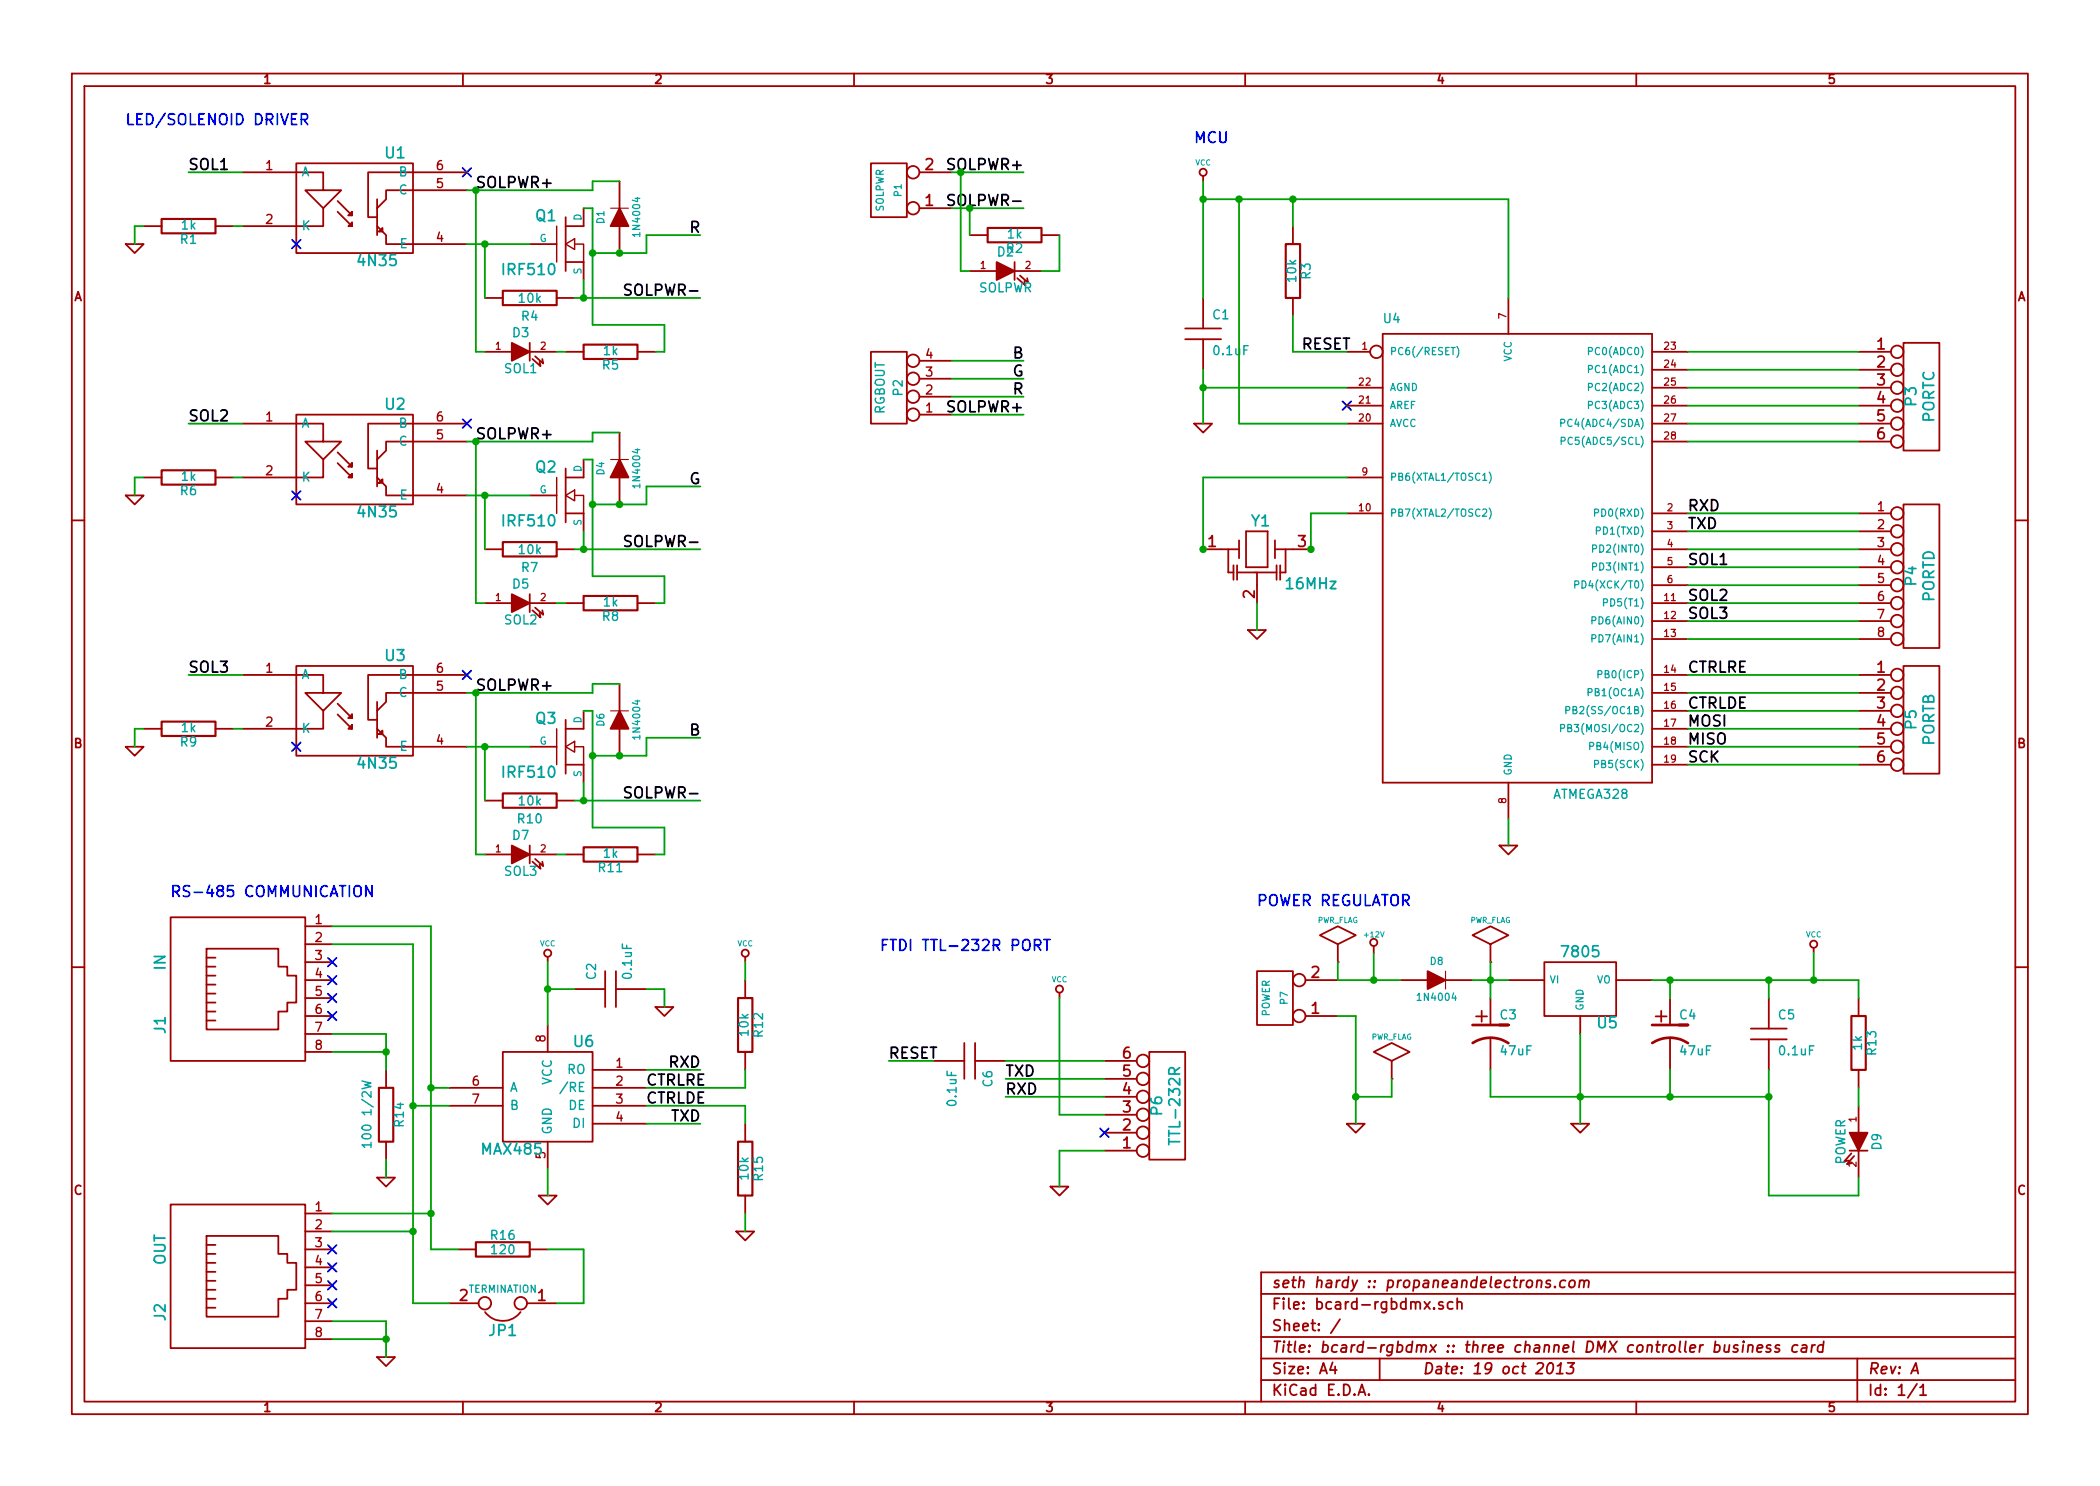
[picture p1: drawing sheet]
EESchema Schematic File Version 2  date 10/19/2013 5:26:27 PM
LIBS:shardy
LIBS:bcard-rgbdmx-cache
EELAYER 27 0
EELAYER END
$Descr A4 11693 8268
encoding utf-8
Sheet 1 1
Title "bcard-rgbdmx :: three channel DMX controller business card"
Date "19 oct 2013"
Rev "A"
Comp "seth hardy :: propaneandelectrons.com"
Comment1 ""
Comment2 ""
Comment3 ""
Comment4 ""
$EndDescr
$Comp
L 7805 U5
U 1 1
P 8800 5500
F 0 "U5" H 8950 5304 60  0000 C CNN
F 1 "7805" H 8800 5700 60  0000 C CNN
F 2 "7805" H 8800 5500 60  0001 C CNN
F 3 "" H 8800 5500 60  0001 C CNN
	1    8800 5500
	1    0    0    -1  
$EndComp
Text Label 9400 3450 0    60   ~ 0
SOL3
Text Label 9400 3350 0    60   ~ 0
SOL2
Text Label 9400 3150 0    60   ~ 0
SOL1
$Comp
L CONN_2 P1
U 1 1
P 4950 1050
F 0 "P1" V 4900 1050 40  0000 C CNN
F 1 "SOLPWR" V 5000 1050 40  0000 C CNN
F 2 "5MMSCREWTERM" H 4950 1050 60  0001 C CNN
F 3 "" H 4950 1050 60  0001 C CNN
	1    4950 1050
	-1   0    0    1   
$EndComp
Text Label 5700 950  2    60   ~ 0
SOLPWR+
Text Label 5700 1150 2    60   ~ 0
SOLPWR-
$Comp
L LED D2
U 1 1
P 5600 1500
F 0 "D2" H 5600 1600 50  0000 C CNN
F 1 "SOLPWR" H 5600 1400 50  0000 C CNN
F 2 "LED-3MM" H 5600 1500 60  0001 C CNN
F 3 "" H 5600 1500 60  0001 C CNN
	1    5600 1500
	1    0    0    -1  
$EndComp
$Comp
L R R2
U 1 1
P 5650 1300
F 0 "R2" V 5730 1300 50  0000 C CNN
F 1 "1k" V 5650 1300 50  0000 C CNN
F 2 "R3" H 5650 1300 60  0001 C CNN
F 3 "" H 5650 1300 60  0001 C CNN
	1    5650 1300
	0    1    1    0   
$EndComp
Text Notes 950  5000 0    60   ~ 0
RS-485 COMMUNICATION
Text Label 9400 3950 0    60   ~ 0
CTRLDE
Text Label 9400 3750 0    60   ~ 0
CTRLRE
NoConn ~ 7500 2250
$Comp
L PWR_FLAG #FLG01
U 1 1
P 7750 6000
F 0 "#FLG01" H 7750 6270 30  0001 C CNN
F 1 "PWR_FLAG" H 7750 6230 30  0000 C CNN
F 2 "" H 7750 6000 60  0001 C CNN
F 3 "" H 7750 6000 60  0001 C CNN
	1    7750 6000
	1    0    0    -1  
$EndComp
$Comp
L MAX485 U6
U 1 1
P 3050 6100
F 0 "U6" H 2850 6400 60  0000 C CNN
F 1 "MAX485" H 3250 5800 60  0000 C CNN
F 2 "DIP-8__300" H 3050 6100 60  0001 C CNN
F 3 "" H 3050 6100 60  0001 C CNN
	1    3050 6100
	-1   0    0    -1  
$EndComp
Text Label 3900 5950 2    60   ~ 0
RXD
Text Label 3900 6250 2    60   ~ 0
TXD
Text Label 3600 6050 0    60   ~ 0
CTRLRE
$Comp
L VCC #PWR02
U 1 1
P 3050 5350
F 0 "#PWR02" H 3050 5450 30  0001 C CNN
F 1 "VCC" H 3050 5450 30  0000 C CNN
F 2 "" H 3050 5350 60  0001 C CNN
F 3 "" H 3050 5350 60  0001 C CNN
	1    3050 5350
	1    0    0    -1  
$EndComp
$Comp
L GND #PWR03
U 1 1
P 3050 6650
F 0 "#PWR03" H 3050 6650 30  0001 C CNN
F 1 "GND" H 3050 6580 30  0001 C CNN
F 2 "" H 3050 6650 60  0001 C CNN
F 3 "" H 3050 6650 60  0001 C CNN
	1    3050 6650
	1    0    0    -1  
$EndComp
$Comp
L JUMPER JP1
U 1 1
P 2800 7250
F 0 "JP1" H 2800 7400 60  0000 C CNN
F 1 "TERMINATION" H 2800 7170 40  0000 C CNN
F 2 "SIL-2" H 2800 7250 60  0001 C CNN
F 3 "" H 2800 7250 60  0001 C CNN
	1    2800 7250
	-1   0    0    1   
$EndComp
$Comp
L R R16
U 1 1
P 2800 6950
F 0 "R16" V 2880 6950 50  0000 C CNN
F 1 "120" V 2800 6950 50  0000 C CNN
F 2 "R3" H 2800 6950 60  0001 C CNN
F 3 "" H 2800 6950 60  0001 C CNN
	1    2800 6950
	0    -1   -1   0   
$EndComp
$Comp
L R R14
U 1 1
P 2150 6200
F 0 "R14" V 2230 6200 50  0000 C CNN
F 1 "100 1/2W" V 2050 6200 50  0000 C CNN
F 2 "R3-5" H 2150 6200 60  0001 C CNN
F 3 "" H 2150 6200 60  0001 C CNN
	1    2150 6200
	1    0    0    -1  
$EndComp
$Comp
L GND #PWR04
U 1 1
P 2150 6550
F 0 "#PWR04" H 2150 6550 30  0001 C CNN
F 1 "GND" H 2150 6480 30  0001 C CNN
F 2 "" H 2150 6550 60  0001 C CNN
F 3 "" H 2150 6550 60  0001 C CNN
	1    2150 6550
	1    0    0    -1  
$EndComp
$Comp
L R R15
U 1 1
P 4150 6500
F 0 "R15" V 4230 6500 50  0000 C CNN
F 1 "10k" V 4150 6500 50  0000 C CNN
F 2 "R3" H 4150 6500 60  0001 C CNN
F 3 "" H 4150 6500 60  0001 C CNN
	1    4150 6500
	1    0    0    -1  
$EndComp
$Comp
L GND #PWR05
U 1 1
P 4150 6850
F 0 "#PWR05" H 4150 6850 30  0001 C CNN
F 1 "GND" H 4150 6780 30  0001 C CNN
F 2 "" H 4150 6850 60  0001 C CNN
F 3 "" H 4150 6850 60  0001 C CNN
	1    4150 6850
	1    0    0    -1  
$EndComp
$Comp
L GND #PWR06
U 1 1
P 2150 7550
F 0 "#PWR06" H 2150 7550 30  0001 C CNN
F 1 "GND" H 2150 7480 30  0001 C CNN
F 2 "" H 2150 7550 60  0001 C CNN
F 3 "" H 2150 7550 60  0001 C CNN
	1    2150 7550
	1    0    0    -1  
$EndComp
$Comp
L C C2
U 1 1
P 3400 5500
F 0 "C2" H 3450 5600 50  0000 L CNN
F 1 "0.1uF" H 3450 5400 50  0000 L CNN
F 2 "C2" H 3400 5500 60  0001 C CNN
F 3 "" H 3400 5500 60  0001 C CNN
	1    3400 5500
	0    -1   -1   0   
$EndComp
$Comp
L GND #PWR07
U 1 1
P 3700 5600
F 0 "#PWR07" H 3700 5600 30  0001 C CNN
F 1 "GND" H 3700 5530 30  0001 C CNN
F 2 "" H 3700 5600 60  0001 C CNN
F 3 "" H 3700 5600 60  0001 C CNN
	1    3700 5600
	1    0    0    -1  
$EndComp
$Comp
L RJ45 J1
U 1 1
P 1400 5500
F 0 "J1" H 1600 6000 60  0000 C CNN
F 1 "IN" H 1250 6000 60  0000 C CNN
F 2 "RJ45_8" H 1400 5500 60  0001 C CNN
F 3 "" H 1400 5500 60  0001 C CNN
	1    1400 5500
	0    -1   1    0   
$EndComp
$Comp
L RJ45 J2
U 1 1
P 1400 7100
F 0 "J2" H 1600 7600 60  0000 C CNN
F 1 "OUT" H 1250 7600 60  0000 C CNN
F 2 "RJ45_8" H 1400 7100 60  0001 C CNN
F 3 "" H 1400 7100 60  0001 C CNN
	1    1400 7100
	0    -1   1    0   
$EndComp
NoConn ~ 1850 5350
NoConn ~ 1850 5450
NoConn ~ 1850 5550
NoConn ~ 1850 5650
NoConn ~ 1850 6950
NoConn ~ 1850 7050
NoConn ~ 1850 7150
NoConn ~ 1850 7250
Text Label 3600 6150 0    60   ~ 0
CTRLDE
$Comp
L R R12
U 1 1
P 4150 5700
F 0 "R12" V 4230 5700 50  0000 C CNN
F 1 "10k" V 4150 5700 50  0000 C CNN
F 2 "R3" H 4150 5700 60  0001 C CNN
F 3 "" H 4150 5700 60  0001 C CNN
	1    4150 5700
	1    0    0    -1  
$EndComp
$Comp
L VCC #PWR08
U 1 1
P 4150 5350
F 0 "#PWR08" H 4150 5450 30  0001 C CNN
F 1 "VCC" H 4150 5450 30  0000 C CNN
F 2 "" H 4150 5350 60  0001 C CNN
F 3 "" H 4150 5350 60  0001 C CNN
	1    4150 5350
	1    0    0    -1  
$EndComp
$Comp
L ATMEGA328P U4
U 1 1
P 8400 3050
F 0 "U4" H 7700 4300 50  0000 L BNN
F 1 "ATMEGA328" H 8650 1650 50  0000 L BNN
F 2 "DIP-28__300" H 8900 1575 50  0001 C CNN
F 3 "" H 8400 3050 60  0001 C CNN
	1    8400 3050
	1    0    0    -1  
$EndComp
$Comp
L CONN_6 P6
U 1 1
P 6500 6150
F 0 "P6" V 6450 6150 60  0000 C CNN
F 1 "TTL-232R" V 6550 6150 60  0000 C CNN
F 2 "SIL-6" H 6500 6150 60  0001 C CNN
F 3 "" H 6500 6150 60  0001 C CNN
	1    6500 6150
	1    0    0    1   
$EndComp
$Comp
L CONN_2 P7
U 1 1
P 7100 5550
F 0 "P7" V 7050 5550 40  0000 C CNN
F 1 "POWER" V 7150 5550 40  0000 C CNN
F 2 "5MMSCREWTERM" H 7100 5550 60  0001 C CNN
F 3 "" H 7100 5550 60  0001 C CNN
	1    7100 5550
	-1   0    0    1   
$EndComp
$Comp
L GND #PWR09
U 1 1
P 8800 6250
F 0 "#PWR09" H 8800 6250 30  0001 C CNN
F 1 "GND" H 8800 6180 30  0001 C CNN
F 2 "" H 8800 6250 60  0001 C CNN
F 3 "" H 8800 6250 60  0001 C CNN
	1    8800 6250
	1    0    0    -1  
$EndComp
$Comp
L CPOL C3
U 1 1
P 8300 5750
F 0 "C3" H 8350 5850 50  0000 L CNN
F 1 "47uF" H 8350 5650 50  0000 L CNN
F 2 "C1V5" H 8300 5750 60  0001 C CNN
F 3 "" H 8300 5750 60  0001 C CNN
	1    8300 5750
	1    0    0    -1  
$EndComp
$Comp
L CPOL C4
U 1 1
P 9300 5750
F 0 "C4" H 9350 5850 50  0000 L CNN
F 1 "47uF" H 9350 5650 50  0000 L CNN
F 2 "C1V5" H 9300 5750 60  0001 C CNN
F 3 "" H 9300 5750 60  0001 C CNN
	1    9300 5750
	1    0    0    -1  
$EndComp
$Comp
L C C5
U 1 1
P 9850 5750
F 0 "C5" H 9900 5850 50  0000 L CNN
F 1 "0.1uF" H 9900 5650 50  0000 L CNN
F 2 "C2" H 9850 5750 60  0001 C CNN
F 3 "" H 9850 5750 60  0001 C CNN
	1    9850 5750
	1    0    0    -1  
$EndComp
$Comp
L GND #PWR010
U 1 1
P 7550 6250
F 0 "#PWR010" H 7550 6250 30  0001 C CNN
F 1 "GND" H 7550 6180 30  0001 C CNN
F 2 "" H 7550 6250 60  0001 C CNN
F 3 "" H 7550 6250 60  0001 C CNN
	1    7550 6250
	1    0    0    -1  
$EndComp
$Comp
L VCC #PWR011
U 1 1
P 10100 5300
F 0 "#PWR011" H 10100 5400 30  0001 C CNN
F 1 "VCC" H 10100 5400 30  0000 C CNN
F 2 "" H 10100 5300 60  0001 C CNN
F 3 "" H 10100 5300 60  0001 C CNN
	1    10100 5300
	1    0    0    -1  
$EndComp
$Comp
L LED D9
U 1 1
P 10350 6350
F 0 "D9" H 10350 6450 50  0000 C CNN
F 1 "POWER" H 10350 6250 50  0000 C CNN
F 2 "LED-3MM" H 10350 6350 60  0001 C CNN
F 3 "" H 10350 6350 60  0001 C CNN
	1    10350 6350
	0    1    1    0   
$EndComp
$Comp
L R R13
U 1 1
P 10350 5800
F 0 "R13" V 10430 5800 50  0000 C CNN
F 1 "1k" V 10350 5800 50  0000 C CNN
F 2 "R3" H 10350 5800 60  0001 C CNN
F 3 "" H 10350 5800 60  0001 C CNN
	1    10350 5800
	1    0    0    -1  
$EndComp
Text Notes 7000 5050 0    60   ~ 0
POWER REGULATOR
$Comp
L VCC #PWR012
U 1 1
P 6700 1000
F 0 "#PWR012" H 6700 1100 30  0001 C CNN
F 1 "VCC" H 6700 1100 30  0000 C CNN
F 2 "" H 6700 1000 60  0001 C CNN
F 3 "" H 6700 1000 60  0001 C CNN
	1    6700 1000
	1    0    0    -1  
$EndComp
$Comp
L GND #PWR013
U 1 1
P 8400 4700
F 0 "#PWR013" H 8400 4700 30  0001 C CNN
F 1 "GND" H 8400 4630 30  0001 C CNN
F 2 "" H 8400 4700 60  0001 C CNN
F 3 "" H 8400 4700 60  0001 C CNN
	1    8400 4700
	1    0    0    -1  
$EndComp
$Comp
L C C1
U 1 1
P 6700 1850
F 0 "C1" H 6750 1950 50  0000 L CNN
F 1 "0.1uF" H 6750 1750 50  0000 L CNN
F 2 "C2" H 6700 1850 60  0001 C CNN
F 3 "" H 6700 1850 60  0001 C CNN
	1    6700 1850
	1    0    0    -1  
$EndComp
$Comp
L GND #PWR014
U 1 1
P 6700 2350
F 0 "#PWR014" H 6700 2350 30  0001 C CNN
F 1 "GND" H 6700 2280 30  0001 C CNN
F 2 "" H 6700 2350 60  0001 C CNN
F 3 "" H 6700 2350 60  0001 C CNN
	1    6700 2350
	1    0    0    -1  
$EndComp
$Comp
L R R3
U 1 1
P 7200 1500
F 0 "R3" V 7280 1500 50  0000 C CNN
F 1 "10k" V 7200 1500 50  0000 C CNN
F 2 "R3" H 7200 1500 60  0001 C CNN
F 3 "" H 7200 1500 60  0001 C CNN
	1    7200 1500
	1    0    0    -1  
$EndComp
Text Label 7250 1950 0    60   ~ 0
RESET
$Comp
L CONN_6 P5
U 1 1
P 10700 4000
F 0 "P5" V 10650 4000 60  0000 C CNN
F 1 "PORTB" V 10750 4000 60  0000 C CNN
F 2 "SIL-6" H 10700 4000 60  0001 C CNN
F 3 "" H 10700 4000 60  0001 C CNN
	1    10700 4000
	1    0    0    -1  
$EndComp
$Comp
L CONN_8 P4
U 1 1
P 10700 3200
F 0 "P4" V 10650 3200 60  0000 C CNN
F 1 "PORTD" V 10750 3200 60  0000 C CNN
F 2 "SIL-8" H 10700 3200 60  0001 C CNN
F 3 "" H 10700 3200 60  0001 C CNN
	1    10700 3200
	1    0    0    -1  
$EndComp
$Comp
L CONN_6 P3
U 1 1
P 10700 2200
F 0 "P3" V 10650 2200 60  0000 C CNN
F 1 "PORTC" V 10750 2200 60  0000 C CNN
F 2 "SIL-6" H 10700 2200 60  0001 C CNN
F 3 "" H 10700 2200 60  0001 C CNN
	1    10700 2200
	1    0    0    -1  
$EndComp
$Comp
L GND #PWR015
U 1 1
P 5900 6600
F 0 "#PWR015" H 5900 6600 30  0001 C CNN
F 1 "GND" H 5900 6530 30  0001 C CNN
F 2 "" H 5900 6600 60  0001 C CNN
F 3 "" H 5900 6600 60  0001 C CNN
	1    5900 6600
	1    0    0    -1  
$EndComp
Text Label 9400 2850 0    60   ~ 0
RXD
Text Label 9400 2950 0    60   ~ 0
TXD
$Comp
L VCC #PWR016
U 1 1
P 5900 5550
F 0 "#PWR016" H 5900 5650 30  0001 C CNN
F 1 "VCC" H 5900 5650 30  0000 C CNN
F 2 "" H 5900 5550 60  0001 C CNN
F 3 "" H 5900 5550 60  0001 C CNN
	1    5900 5550
	1    0    0    -1  
$EndComp
Text Label 5600 6100 0    60   ~ 0
RXD
Text Label 5600 6000 0    60   ~ 0
TXD
Text Label 4950 5900 0    60   ~ 0
RESET
Text Notes 4900 5300 0    60   ~ 0
FTDI TTL-232R PORT
Text Label 9400 4150 0    60   ~ 0
MISO
Text Label 9400 4250 0    60   ~ 0
SCK
Text Label 9400 4050 0    60   ~ 0
MOSI
$Comp
L C C6
U 1 1
P 5400 5900
F 0 "C6" H 5450 6000 50  0000 L CNN
F 1 "0.1uF" H 5450 5800 50  0000 L CNN
F 2 "C2" H 5400 5900 60  0001 C CNN
F 3 "" H 5400 5900 60  0001 C CNN
	1    5400 5900
	0    1    1    0   
$EndComp
Text Notes 6650 800  0    60   ~ 0
MCU
$Comp
L +12V #PWR017
U 1 1
P 7650 5300
F 0 "#PWR017" H 7650 5250 20  0001 C CNN
F 1 "+12V" H 7650 5400 30  0000 C CNN
F 2 "" H 7650 5300 60  0001 C CNN
F 3 "" H 7650 5300 60  0001 C CNN
	1    7650 5300
	1    0    0    -1  
$EndComp
$Comp
L DIODE D8
U 1 1
P 8000 5450
F 0 "D8" H 8000 5550 40  0000 C CNN
F 1 "1N4004" H 8000 5350 40  0000 C CNN
F 2 "D3" H 8000 5450 60  0001 C CNN
F 3 "" H 8000 5450 60  0001 C CNN
	1    8000 5450
	1    0    0    -1  
$EndComp
NoConn ~ 6150 6300
$Comp
L RESONATOR Y1
U 1 1
P 7000 3100
F 0 "Y1" H 7020 3300 60  0000 C CNN
F 1 "16MHz" H 7300 2950 60  0000 C CNN
F 2 "SIL-3" H 7000 3100 60  0001 C CNN
F 3 "" H 7000 3100 60  0001 C CNN
	1    7000 3100
	1    0    0    -1  
$EndComp
$Comp
L GND #PWR018
U 1 1
P 7000 3500
F 0 "#PWR018" H 7000 3500 30  0001 C CNN
F 1 "GND" H 7000 3430 30  0001 C CNN
F 2 "" H 7000 3500 60  0001 C CNN
F 3 "" H 7000 3500 60  0001 C CNN
	1    7000 3500
	1    0    0    -1  
$EndComp
Text Notes 700  700  0    60   ~ 0
LED/SOLENOID DRIVER
$Comp
L R R5
U 1 1
P 3400 1950
F 0 "R5" V 3480 1950 50  0000 C CNN
F 1 "1k" V 3400 1950 50  0000 C CNN
F 2 "R3" H 3400 1950 60  0001 C CNN
F 3 "" H 3400 1950 60  0001 C CNN
	1    3400 1950
	0    1    1    0   
$EndComp
$Comp
L LED D3
U 1 1
P 2900 1950
F 0 "D3" H 2900 2050 50  0000 C CNN
F 1 "SOL1" H 2900 1850 50  0000 C CNN
F 2 "LED-3MM" H 2900 1950 60  0001 C CNN
F 3 "" H 2900 1950 60  0001 C CNN
	1    2900 1950
	1    0    0    -1  
$EndComp
$Comp
L GND #PWR019
U 1 1
P 750 1350
F 0 "#PWR019" H 750 1350 30  0001 C CNN
F 1 "GND" H 750 1280 30  0001 C CNN
F 2 "" H 750 1350 60  0001 C CNN
F 3 "" H 750 1350 60  0001 C CNN
	1    750  1350
	1    0    0    -1  
$EndComp
Text Label 3900 1650 2    60   ~ 0
SOLPWR-
$Comp
L R R4
U 1 1
P 2950 1650
F 0 "R4" V 2850 1650 50  0000 C CNN
F 1 "10k" V 2950 1650 50  0000 C CNN
F 2 "R3" H 2950 1650 60  0001 C CNN
F 3 "" H 2950 1650 60  0001 C CNN
	1    2950 1650
	0    -1   -1   0   
$EndComp
Text Label 2650 1050 0    60   ~ 0
SOLPWR+
$Comp
L MOSFET_N Q1
U 1 1
P 3150 1350
F 0 "Q1" H 3100 1500 60  0000 R CNN
F 1 "IRF510" H 3100 1200 60  0000 R CNN
F 2 "TO220GDS_VERT" H 3150 1350 60  0001 C CNN
F 3 "" H 3150 1350 60  0001 C CNN
	1    3150 1350
	1    0    0    -1  
$EndComp
$Comp
L DIODE D1
U 1 1
P 3450 1200
F 0 "D1" H 3450 1300 40  0000 C CNN
F 1 "1N4004" H 3450 1100 40  0000 C CNN
F 2 "D3" H 3450 1200 60  0001 C CNN
F 3 "" H 3450 1200 60  0001 C CNN
	1    3450 1200
	0    -1   -1   0   
$EndComp
NoConn ~ 2600 950 
Text Label 1050 950  0    60   ~ 0
SOL1
$Comp
L R R1
U 1 1
P 1050 1250
F 0 "R1" V 1130 1250 50  0000 C CNN
F 1 "1k" V 1050 1250 50  0000 C CNN
F 2 "R3" H 1050 1250 60  0001 C CNN
F 3 "" H 1050 1250 60  0001 C CNN
	1    1050 1250
	0    1    1    0   
$EndComp
$Comp
L 4N35 U1
U 1 1
P 2000 1150
F 0 "U1" H 2200 1450 60  0000 C CNN
F 1 "4N35" H 2100 850 60  0000 C CNN
F 2 "DIP-6__300" H 2000 1150 60  0001 C CNN
F 3 "" H 2000 1150 60  0001 C CNN
	1    2000 1150
	1    0    0    -1  
$EndComp
$Comp
L 4N35 U2
U 1 1
P 2000 2550
F 0 "U2" H 2200 2850 60  0000 C CNN
F 1 "4N35" H 2100 2250 60  0000 C CNN
F 2 "DIP-6__300" H 2000 2550 60  0001 C CNN
F 3 "" H 2000 2550 60  0001 C CNN
	1    2000 2550
	1    0    0    -1  
$EndComp
$Comp
L R R6
U 1 1
P 1050 2650
F 0 "R6" V 1130 2650 50  0000 C CNN
F 1 "1k" V 1050 2650 50  0000 C CNN
F 2 "R3" H 1050 2650 60  0001 C CNN
F 3 "" H 1050 2650 60  0001 C CNN
	1    1050 2650
	0    1    1    0   
$EndComp
Text Label 1050 2350 0    60   ~ 0
SOL2
NoConn ~ 2600 2350
$Comp
L DIODE D4
U 1 1
P 3450 2600
F 0 "D4" H 3450 2700 40  0000 C CNN
F 1 "1N4004" H 3450 2500 40  0000 C CNN
F 2 "D3" H 3450 2600 60  0001 C CNN
F 3 "" H 3450 2600 60  0001 C CNN
	1    3450 2600
	0    -1   -1   0   
$EndComp
$Comp
L MOSFET_N Q2
U 1 1
P 3150 2750
F 0 "Q2" H 3100 2900 60  0000 R CNN
F 1 "IRF510" H 3100 2600 60  0000 R CNN
F 2 "TO220GDS_VERT" H 3150 2750 60  0001 C CNN
F 3 "" H 3150 2750 60  0001 C CNN
	1    3150 2750
	1    0    0    -1  
$EndComp
Text Label 2650 2450 0    60   ~ 0
SOLPWR+
$Comp
L R R7
U 1 1
P 2950 3050
F 0 "R7" V 2850 3050 50  0000 C CNN
F 1 "10k" V 2950 3050 50  0000 C CNN
F 2 "R3" H 2950 3050 60  0001 C CNN
F 3 "" H 2950 3050 60  0001 C CNN
	1    2950 3050
	0    -1   -1   0   
$EndComp
Text Label 3900 3050 2    60   ~ 0
SOLPWR-
$Comp
L GND #PWR020
U 1 1
P 750 2750
F 0 "#PWR020" H 750 2750 30  0001 C CNN
F 1 "GND" H 750 2680 30  0001 C CNN
F 2 "" H 750 2750 60  0001 C CNN
F 3 "" H 750 2750 60  0001 C CNN
	1    750  2750
	1    0    0    -1  
$EndComp
$Comp
L LED D5
U 1 1
P 2900 3350
F 0 "D5" H 2900 3450 50  0000 C CNN
F 1 "SOL2" H 2900 3250 50  0000 C CNN
F 2 "LED-3MM" H 2900 3350 60  0001 C CNN
F 3 "" H 2900 3350 60  0001 C CNN
	1    2900 3350
	1    0    0    -1  
$EndComp
$Comp
L R R8
U 1 1
P 3400 3350
F 0 "R8" V 3480 3350 50  0000 C CNN
F 1 "1k" V 3400 3350 50  0000 C CNN
F 2 "R3" H 3400 3350 60  0001 C CNN
F 3 "" H 3400 3350 60  0001 C CNN
	1    3400 3350
	0    1    1    0   
$EndComp
$Comp
L 4N35 U3
U 1 1
P 2000 3950
F 0 "U3" H 2200 4250 60  0000 C CNN
F 1 "4N35" H 2100 3650 60  0000 C CNN
F 2 "DIP-6__300" H 2000 3950 60  0001 C CNN
F 3 "" H 2000 3950 60  0001 C CNN
	1    2000 3950
	1    0    0    -1  
$EndComp
$Comp
L R R9
U 1 1
P 1050 4050
F 0 "R9" V 1130 4050 50  0000 C CNN
F 1 "1k" V 1050 4050 50  0000 C CNN
F 2 "R3" H 1050 4050 60  0001 C CNN
F 3 "" H 1050 4050 60  0001 C CNN
	1    1050 4050
	0    1    1    0   
$EndComp
Text Label 1050 3750 0    60   ~ 0
SOL3
NoConn ~ 2600 3750
$Comp
L DIODE D6
U 1 1
P 3450 4000
F 0 "D6" H 3450 4100 40  0000 C CNN
F 1 "1N4004" H 3450 3900 40  0000 C CNN
F 2 "D3" H 3450 4000 60  0001 C CNN
F 3 "" H 3450 4000 60  0001 C CNN
	1    3450 4000
	0    -1   -1   0   
$EndComp
$Comp
L MOSFET_N Q3
U 1 1
P 3150 4150
F 0 "Q3" H 3100 4300 60  0000 R CNN
F 1 "IRF510" H 3100 4000 60  0000 R CNN
F 2 "TO220GDS_VERT" H 3150 4150 60  0001 C CNN
F 3 "" H 3150 4150 60  0001 C CNN
	1    3150 4150
	1    0    0    -1  
$EndComp
Text Label 2650 3850 0    60   ~ 0
SOLPWR+
$Comp
L R R10
U 1 1
P 2950 4450
F 0 "R10" V 2850 4450 50  0000 C CNN
F 1 "10k" V 2950 4450 50  0000 C CNN
F 2 "R3" H 2950 4450 60  0001 C CNN
F 3 "" H 2950 4450 60  0001 C CNN
	1    2950 4450
	0    -1   -1   0   
$EndComp
Text Label 3900 4450 2    60   ~ 0
SOLPWR-
$Comp
L GND #PWR021
U 1 1
P 750 4150
F 0 "#PWR021" H 750 4150 30  0001 C CNN
F 1 "GND" H 750 4080 30  0001 C CNN
F 2 "" H 750 4150 60  0001 C CNN
F 3 "" H 750 4150 60  0001 C CNN
	1    750  4150
	1    0    0    -1  
$EndComp
$Comp
L LED D7
U 1 1
P 2900 4750
F 0 "D7" H 2900 4850 50  0000 C CNN
F 1 "SOL3" H 2900 4650 50  0000 C CNN
F 2 "LED-3MM" H 2900 4750 60  0001 C CNN
F 3 "" H 2900 4750 60  0001 C CNN
	1    2900 4750
	1    0    0    -1  
$EndComp
$Comp
L R R11
U 1 1
P 3400 4750
F 0 "R11" V 3480 4750 50  0000 C CNN
F 1 "1k" V 3400 4750 50  0000 C CNN
F 2 "R3" H 3400 4750 60  0001 C CNN
F 3 "" H 3400 4750 60  0001 C CNN
	1    3400 4750
	0    1    1    0   
$EndComp
NoConn ~ 1650 1350
NoConn ~ 1650 2750
NoConn ~ 1650 4150
$Comp
L PWR_FLAG #FLG022
U 1 1
P 8300 5350
F 0 "#FLG022" H 8300 5620 30  0001 C CNN
F 1 "PWR_FLAG" H 8300 5580 30  0000 C CNN
F 2 "" H 8300 5350 60  0001 C CNN
F 3 "" H 8300 5350 60  0001 C CNN
	1    8300 5350
	1    0    0    -1  
$EndComp
$Comp
L PWR_FLAG #FLG023
U 1 1
P 7450 5350
F 0 "#FLG023" H 7450 5620 30  0001 C CNN
F 1 "PWR_FLAG" H 7450 5580 30  0000 C CNN
F 2 "" H 7450 5350 60  0001 C CNN
F 3 "" H 7450 5350 60  0001 C CNN
	1    7450 5350
	1    0    0    -1  
$EndComp
$Comp
L CONN_4 P2
U 1 1
P 4950 2150
F 0 "P2" V 4900 2150 50  0000 C CNN
F 1 "RGBOUT" V 5000 2150 50  0000 C CNN
F 2 "SIL-4" H 4950 2150 60  0001 C CNN
F 3 "~" H 4950 2150 60  0000 C CNN
	1    4950 2150
	-1   0    0    1   
$EndComp
Connection ~ 5400 1150
Wire Wire Line
	5400 1300 5400 1150
Connection ~ 5350 950 
Wire Wire Line
	5400 1500 5350 1500
Wire Wire Line
	5350 1500 5350 950 
Wire Wire Line
	5700 950  5300 950 
Wire Wire Line
	5700 1150 5300 1150
Wire Wire Line
	5800 1500 5900 1500
Wire Wire Line
	5900 1500 5900 1300
Connection ~ 7550 6100
Wire Wire Line
	7550 6100 7750 6100
Wire Wire Line
	7750 6100 7750 6000
Wire Wire Line
	800  1250 750  1250
Wire Wire Line
	2700 1950 2650 1950
Connection ~ 2650 1050
Wire Wire Line
	2650 1950 2650 1050
Wire Wire Line
	1300 1250 1350 1250
Connection ~ 3250 1650
Connection ~ 3450 1400
Wire Wire Line
	3300 1000 3300 1050
Wire Wire Line
	3300 1050 2600 1050
Wire Wire Line
	3600 1300 3900 1300
Wire Wire Line
	3600 1300 3600 1400
Wire Wire Line
	2600 1350 2950 1350
Wire Wire Line
	3250 1550 3250 1650
Wire Wire Line
	3250 1150 3300 1150
Wire Wire Line
	3600 1400 3300 1400
Wire Wire Line
	1350 950  1050 950 
Wire Wire Line
	750  1250 750  1350
Wire Wire Line
	2700 1650 2700 1350
Connection ~ 2700 1350
Wire Wire Line
	3900 1650 3200 1650
Wire Wire Line
	3100 1950 3150 1950
Wire Wire Line
	3650 1950 3700 1950
Wire Wire Line
	3700 1950 3700 1800
Wire Wire Line
	3700 1800 3300 1800
Wire Wire Line
	3300 1800 3300 1150
Connection ~ 3300 1400
Connection ~ 3300 2800
Wire Wire Line
	3300 3200 3300 2550
Wire Wire Line
	3300 3200 3700 3200
Wire Wire Line
	3700 3200 3700 3350
Wire Wire Line
	3700 3350 3650 3350
Wire Wire Line
	3100 3350 3150 3350
Wire Wire Line
	3900 3050 3200 3050
Connection ~ 2700 2750
Wire Wire Line
	2700 3050 2700 2750
Wire Wire Line
	750  2750 750  2650
Wire Wire Line
	1350 2350 1050 2350
Wire Wire Line
	3300 2800 3600 2800
Wire Wire Line
	3300 2550 3250 2550
Wire Wire Line
	3250 2950 3250 3050
Wire Wire Line
	2600 2750 2950 2750
Wire Wire Line
	3600 2800 3600 2700
Wire Wire Line
	3600 2700 3900 2700
Wire Wire Line
	2600 2450 3300 2450
Wire Wire Line
	3300 2450 3300 2400
Connection ~ 3450 2800
Connection ~ 3250 3050
Wire Wire Line
	1300 2650 1350 2650
Wire Wire Line
	2650 2450 2650 3350
Connection ~ 2650 2450
Wire Wire Line
	2650 3350 2700 3350
Wire Wire Line
	750  2650 800  2650
Connection ~ 3300 4200
Wire Wire Line
	3300 4600 3300 3950
Wire Wire Line
	3300 4600 3700 4600
Wire Wire Line
	3700 4600 3700 4750
Wire Wire Line
	3700 4750 3650 4750
Wire Wire Line
	3100 4750 3150 4750
Wire Wire Line
	3900 4450 3200 4450
Connection ~ 2700 4150
Wire Wire Line
	2700 4450 2700 4150
Wire Wire Line
	750  4150 750  4050
Wire Wire Line
	1350 3750 1050 3750
Wire Wire Line
	3300 4200 3600 4200
Wire Wire Line
	3300 3950 3250 3950
Wire Wire Line
	3250 4350 3250 4450
Wire Wire Line
	2600 4150 2950 4150
Wire Wire Line
	3600 4200 3600 4100
Wire Wire Line
	3600 4100 3900 4100
Wire Wire Line
	2600 3850 3300 3850
Wire Wire Line
	3300 3850 3300 3800
Connection ~ 3450 4200
Connection ~ 3250 4450
Wire Wire Line
	1300 4050 1350 4050
Wire Wire Line
	2650 3850 2650 4750
Connection ~ 2650 3850
Wire Wire Line
	2650 4750 2700 4750
Wire Wire Line
	750  4050 800  4050
Wire Wire Line
	9850 6650 10350 6650
Wire Wire Line
	7300 3050 7300 2850
Connection ~ 7300 3050
Wire Wire Line
	7000 3500 7000 3350
Connection ~ 7650 5450
Wire Wire Line
	5200 5900 4950 5900
Wire Wire Line
	6150 6000 5600 6000
Wire Wire Line
	9400 1950 10350 1950
Wire Wire Line
	9400 2150 10350 2150
Wire Wire Line
	9400 2250 10350 2250
Wire Wire Line
	9400 2450 10350 2450
Wire Wire Line
	9400 4150 10350 4150
Wire Wire Line
	9400 3950 10350 3950
Wire Wire Line
	9400 3750 10350 3750
Wire Wire Line
	9400 3450 10350 3450
Wire Wire Line
	9400 3250 10350 3250
Wire Wire Line
	9400 3050 10350 3050
Wire Wire Line
	5900 5550 5900 6200
Wire Wire Line
	5900 6200 6150 6200
Wire Wire Line
	10350 2850 9400 2850
Wire Wire Line
	7200 1750 7200 1950
Wire Wire Line
	7200 1950 7500 1950
Connection ~ 6700 1100
Wire Wire Line
	8400 1650 8400 1100
Wire Wire Line
	8400 1100 6700 1100
Wire Wire Line
	7500 2350 6900 2350
Wire Wire Line
	6700 2050 6700 2350
Wire Wire Line
	7500 2650 6700 2650
Connection ~ 9850 6100
Wire Wire Line
	9850 6650 9850 5950
Wire Wire Line
	10350 6050 10350 6150
Connection ~ 9300 6100
Wire Wire Line
	9850 6100 8300 6100
Connection ~ 8800 6100
Wire Wire Line
	8300 6100 8300 5950
Wire Wire Line
	9300 5450 9300 5550
Wire Wire Line
	8800 6250 8800 5750
Wire Wire Line
	7450 5650 7550 5650
Connection ~ 9850 5450
Connection ~ 8300 5450
Connection ~ 9300 5450
Wire Wire Line
	7550 5650 7550 6250
Wire Wire Line
	8300 5350 8300 5550
Wire Wire Line
	9850 5450 9850 5550
Wire Wire Line
	9300 6100 9300 5950
Wire Wire Line
	10100 5300 10100 5450
Wire Wire Line
	10350 5550 10350 5450
Connection ~ 10100 5450
Wire Wire Line
	10350 6650 10350 6550
Wire Wire Line
	7300 2850 7500 2850
Wire Wire Line
	7500 2150 6700 2150
Connection ~ 6700 2150
Wire Wire Line
	6700 1000 6700 1650
Wire Wire Line
	6900 2350 6900 1100
Connection ~ 6900 1100
Wire Wire Line
	7200 1100 7200 1250
Connection ~ 7200 1100
Wire Wire Line
	6150 6400 5900 6400
Wire Wire Line
	5900 6400 5900 6600
Wire Wire Line
	9400 2950 10350 2950
Wire Wire Line
	9400 3150 10350 3150
Wire Wire Line
	9400 3350 10350 3350
Wire Wire Line
	9400 3550 10350 3550
Wire Wire Line
	9400 3850 10350 3850
Wire Wire Line
	10350 4050 9400 4050
Wire Wire Line
	9400 4250 10350 4250
Wire Wire Line
	9400 2350 10350 2350
Wire Wire Line
	9400 2050 10350 2050
Wire Wire Line
	6150 6100 5600 6100
Wire Wire Line
	6150 5900 5600 5900
Wire Wire Line
	7650 5300 7650 5450
Wire Wire Line
	6700 2650 6700 3050
Connection ~ 6700 3050
Wire Wire Line
	7800 5450 7450 5450
Wire Wire Line
	10350 5450 9200 5450
Wire Wire Line
	4150 5350 4150 5450
Wire Wire Line
	3600 6150 4150 6150
Wire Wire Line
	2150 5950 2150 5750
Wire Wire Line
	2150 7550 2150 7350
Wire Wire Line
	2150 7350 1850 7350
Wire Wire Line
	2150 5750 1850 5750
Wire Wire Line
	3700 5600 3700 5500
Wire Wire Line
	3700 5500 3600 5500
Wire Wire Line
	3050 5700 3050 5350
Wire Wire Line
	2300 6850 1850 6850
Wire Wire Line
	2400 6750 1850 6750
Wire Wire Line
	2500 6150 2300 6150
Wire Wire Line
	1850 5250 2300 5250
Wire Wire Line
	4150 6750 4150 6850
Wire Wire Line
	3600 5950 3900 5950
Wire Wire Line
	3600 6250 3900 6250
Wire Wire Line
	3050 6650 3050 6500
Wire Wire Line
	3050 6950 3250 6950
Wire Wire Line
	3250 6950 3250 7250
Wire Wire Line
	3250 7250 3100 7250
Wire Wire Line
	1850 5150 2400 5150
Wire Wire Line
	2500 6050 2400 6050
Connection ~ 2400 6750
Wire Wire Line
	2400 5150 2400 6950
Wire Wire Line
	2400 6950 2550 6950
Wire Wire Line
	2300 5250 2300 7250
Wire Wire Line
	2300 7250 2500 7250
Connection ~ 2300 6850
Wire Wire Line
	3200 5500 3050 5500
Connection ~ 3050 5500
Wire Wire Line
	1850 5850 2150 5850
Connection ~ 2150 5850
Wire Wire Line
	1850 7450 2150 7450
Connection ~ 2150 7450
Wire Wire Line
	2150 6450 2150 6550
Wire Wire Line
	3600 6050 4150 6050
Wire Wire Line
	4150 6150 4150 6250
Wire Wire Line
	4150 6050 4150 5950
Wire Wire Line
	8400 5450 8200 5450
Wire Wire Line
	7450 5450 7450 5350
Wire Wire Line
	8400 4550 8400 4700
Wire Wire Line
	3300 1000 3450 1000
Wire Wire Line
	3300 2400 3450 2400
Wire Wire Line
	3300 3800 3450 3800
Text Label 3900 1300 2    60   ~ 0
R
Text Label 3900 2700 2    60   ~ 0
G
Text Label 3900 4100 2    60   ~ 0
B
Wire Wire Line
	5300 2300 5700 2300
Wire Wire Line
	5300 2200 5700 2200
Wire Wire Line
	5300 2100 5700 2100
Wire Wire Line
	5300 2000 5700 2000
Text Label 5700 2300 2    60   ~ 0
SOLPWR+
Text Label 5700 2200 2    60   ~ 0
R
Text Label 5700 2100 2    60   ~ 0
G
Text Label 5700 2000 2    60   ~ 0
B
Connection ~ 2400 6050
Connection ~ 2300 6150
$EndSCHEMATC
